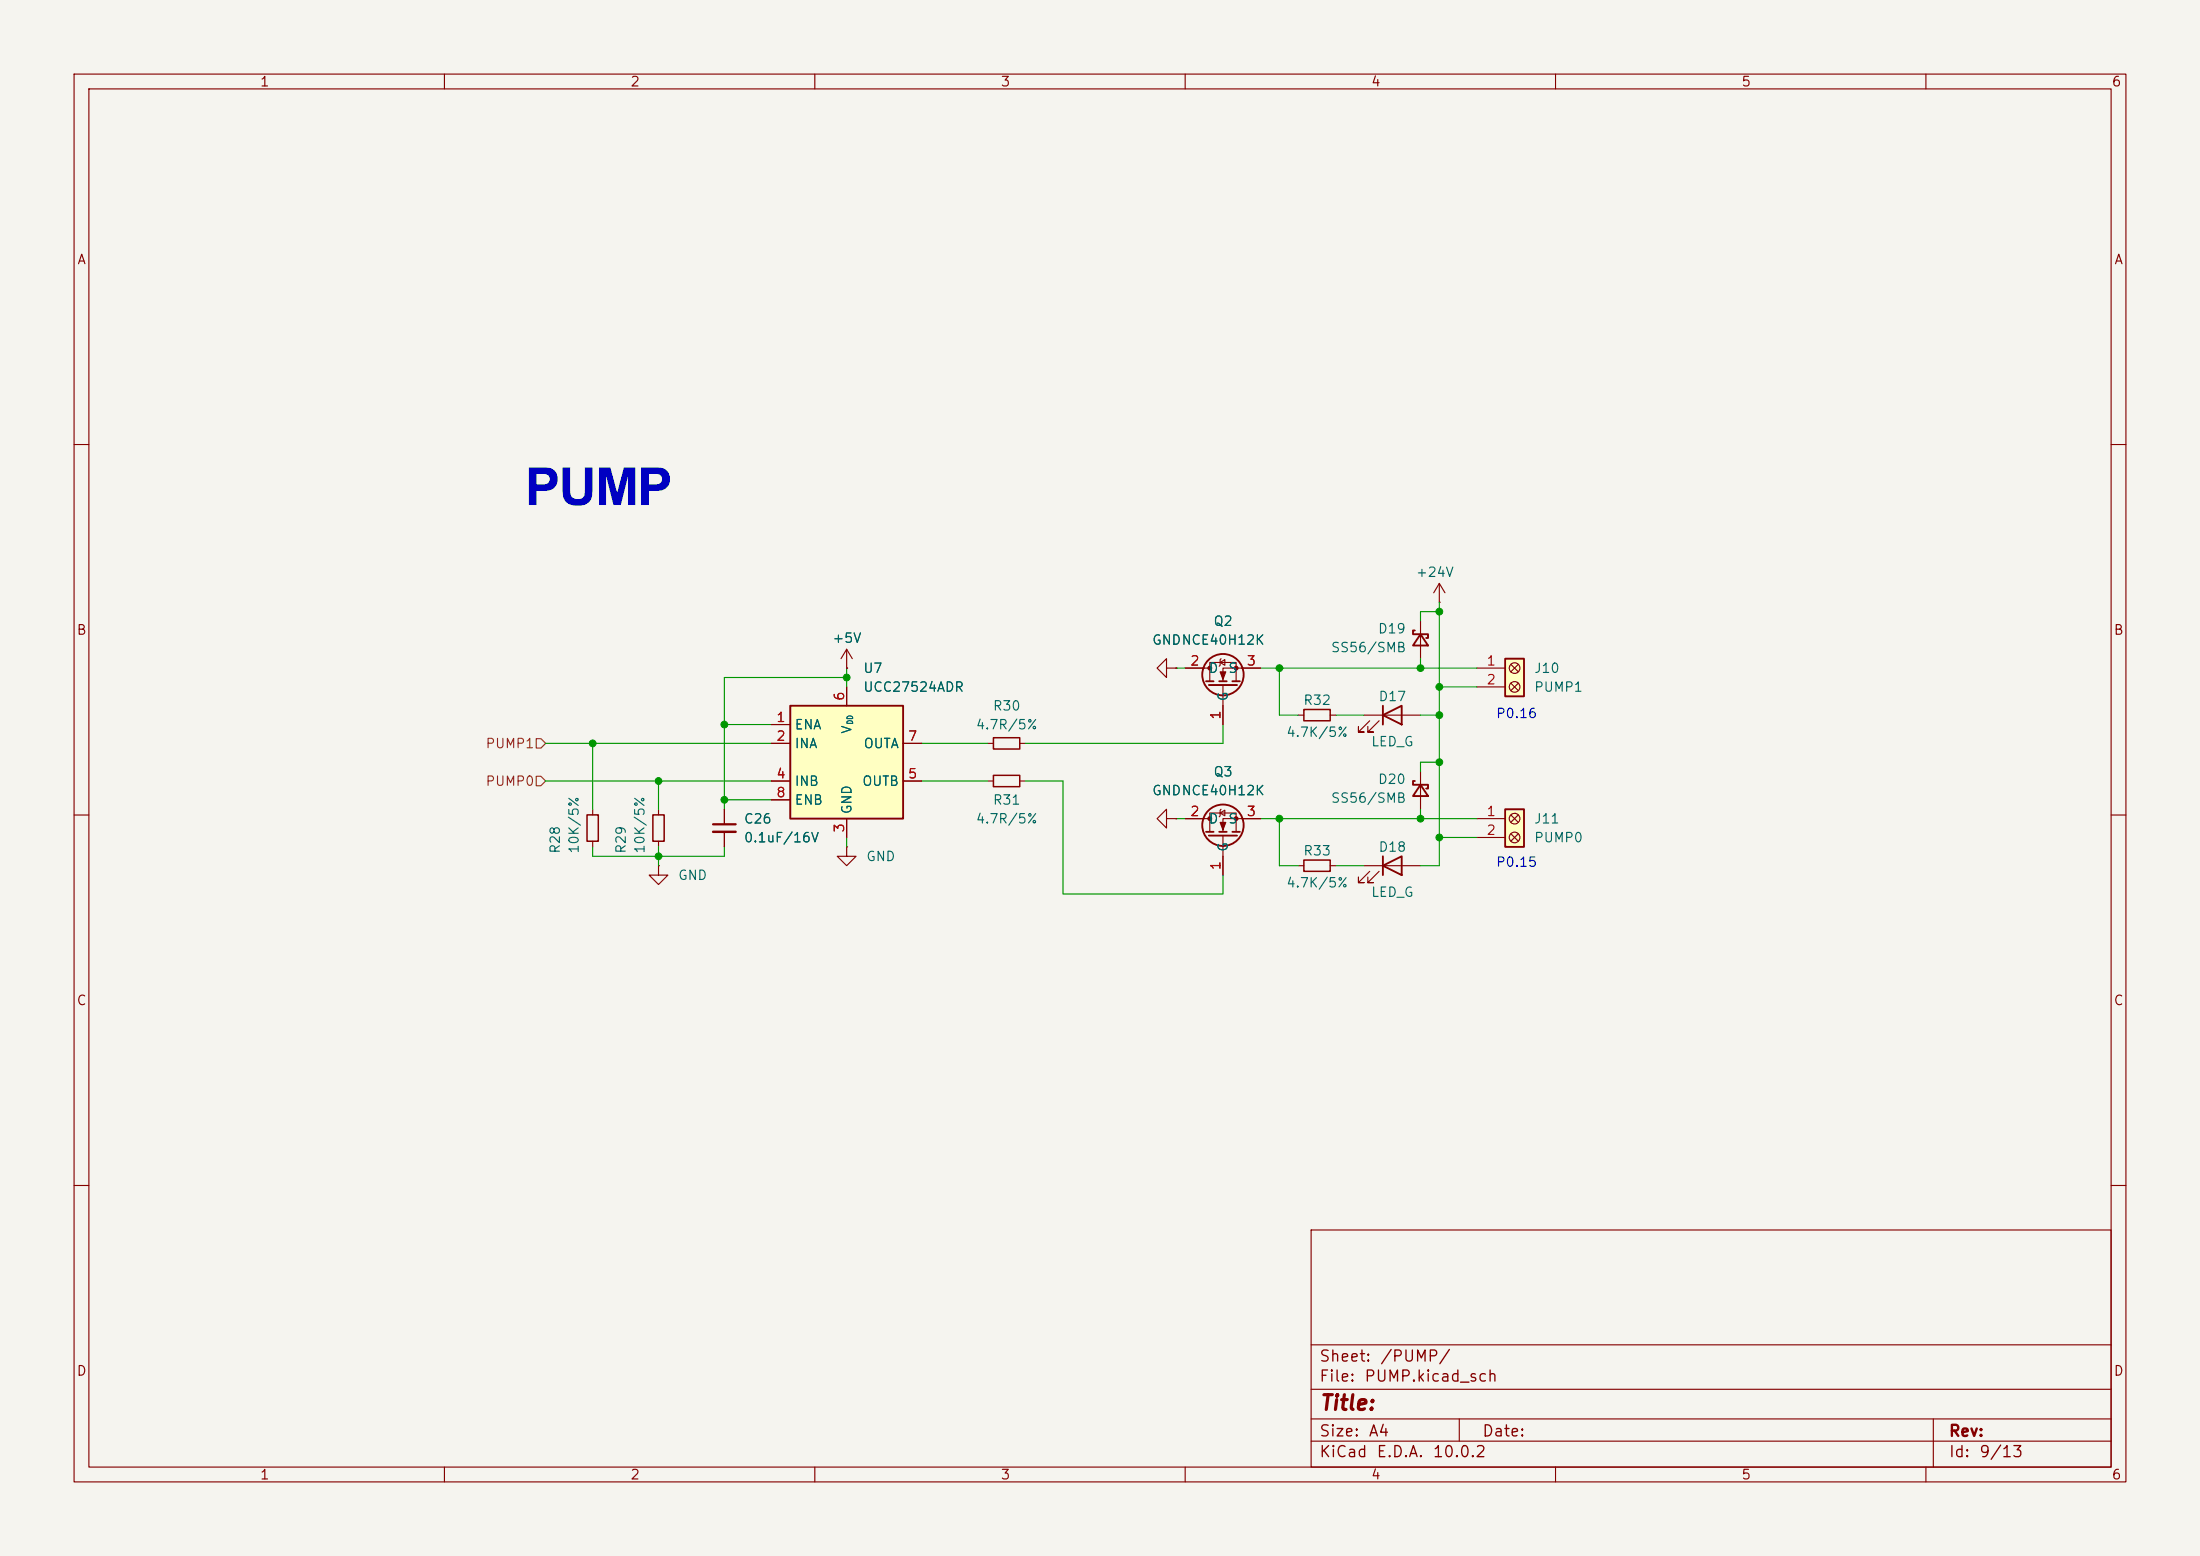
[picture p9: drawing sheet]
<svg xmlns="http://www.w3.org/2000/svg" width="297mm" height="210mm" viewBox="0 0 297 210" stroke-linecap="round" stroke-linejoin="round" font-family="sans-serif">
<path d="M0 0h297v210h-297z" fill="#f5f4ef" stroke="#f5f4ef" stroke-width=".14"/>
<g fill="none" stroke="#840000" stroke-width=".15">
<path d="M10 10h277v190h-277zM12 12h273v186h-273zM60 10v2M110 10v2M160 10v2M210 10v2M260 10v2M10 60h2M194.3 78.7l.8 1.3M194.3 78.7l-.8 1.3M194.3 78.7v2.6M285 60h2"/>
<path d="M175.3 96.5h.7M179.6 96.5h.7M184.1 96.5h7.7M184.9 97.3l-1.5 1.5h.7h-.7v-.8M186.2 97.3l-1.5 1.5h.7h-.7v-.8M191.8 83.8v5.1M194.3 81.3h.1M10 110h2M88.9 116.8v1.3h-1.3l1.3 1.3 1.3-1.3h-1.3M88.9 116.8h.1M97.8 109.2v2.1M97.8 112.3v2"/>
<path d="M133.3 100.3h.8M133.3 105.4h.8M137.7 100.3h.7M137.7 105.4h.7M157.5 110.5v1.3l-1.3-1.3 1.3-1.3v1.3h1.2M158.7 110.5h.1M160 110.5h3.3M163.3 112.3v-2.6h3.6v2.6M164.7 109.7l.7-.4v.8zM164.8 109.2l-.1 .1v.8l-.1 .1M165.1 112.8v5.3M170.2 110.5h-5.1v1.8"/>
<path d="M191.8 104.1v5.1M285 110h2M10 160h2M177 166h108v32h-108zM285 160h2M60 198v2M110 198v2M160 198v2M177 194.5h108M177 191.5h108M177 187.5h108M177 181.5h108"/>
<path d="M197 191.5v3M210 198v2M260 198v2M261 191.5v6.5"/>
</g>
<path d="M96.3 111.3h3" fill="none" stroke="#840000" stroke-width=".3"/>
<path d="M96.3 112.3h3" fill="none" stroke="#840000" stroke-width=".33"/>
<path d="M134.1 99.6h3.6v1.5h-3.6zM176 95.8h3.6v1.5h-3.6zM134.1 104.6h3.6v1.6h-3.6z" fill="none" stroke="#840000" stroke-width=".2"/>
<g fill="none" stroke="#840000" stroke-width=".25">
<path d="M186.7 96.5l2.5-1.2v2.5zM186.7 95.3v2.5M191 85.1h-.2v.5h2v.5h-.3M191.8 85.6l1 1.5h-2zM162.8 112.3h1M163.2 112.8h3.8M164.6 112.3h1M166.4 112.3h1M191 105.4h-.2v.5h2v.5h-.3M191.8 105.9l1 1.5h-2z"/>
<circle cx="165.1" cy="111.4" r="2.79"/>
</g>
<g fill="#840000" stroke="#840000" stroke-width=".15">
<path d="M164.7 111h.8l-.4 1z"/>
<circle cx="163.3" cy="110.5" r=".25"/>
<circle cx="166.9" cy="110.5" r=".25"/>
</g>
<path d="M203.2 88.9h2.5v5.1h-2.5z" fill="#ffffc2"/>
<g fill="none" stroke="#840000" stroke-width=".15">
<path d="M160 90.2h3.3M163.3 91.9v-2.5h3.6v2.5M164.7 89.4l.7-.4v.8zM164.8 88.9l-.1 .1v.8l-.1 .1M165.1 92.5v5.3M170.2 90.2h-5.1v1.7M199.4 90.2h3.8M199.4 92.7h3.8M204 89.7l1 1M204 92.2l1 1M205 89.7l-1 1M205 92.2l-1 1"/>
<path d="M114.3 114.3v1.3h-1.3l1.3 1.2 1.3-1.2h-1.3M114.3 114.3h.1M184.1 116.8h7.7M184.9 117.6l-1.5 1.5h.7h-.7v-.7M186.2 117.6l-1.5 1.5h.7h-.7v-.7"/>
<circle cx="204.5" cy="92.7" r=".72"/>
<circle cx="204.5" cy="90.2" r=".72"/>
</g>
<g fill="none" stroke="#840000" stroke-width=".25">
<path d="M162.8 91.9h1M163.2 92.5h3.8M164.6 91.9h1M166.4 91.9h1M203.2 88.9h2.5v5.1h-2.5zM186.7 116.8l2.5-1.2v2.5zM186.7 115.6v2.5"/>
<circle cx="165.1" cy="91.1" r="2.79"/>
</g>
<g fill="#840000" stroke="#840000" stroke-width=".15">
<path d="M164.7 90.7h.8l-.4 1z"/>
<circle cx="163.3" cy="90.2" r=".25"/>
<circle cx="166.9" cy="90.2" r=".25"/>
</g>
<path d="M106.7 95.3h15.2v15.2h-15.2z" fill="#ffffc2"/>
<path d="M106.7 95.3h15.2v15.2h-15.2z" fill="none" stroke="#840000" stroke-width=".25"/>
<path d="M104.1 97.8h2.6M114.3 92.7v2.6M157.5 90.2v1.2l-1.3-1.2 1.3-1.3v1.3h1.2M158.7 90.2h.1M104.1 100.3h2.6M104.1 105.4h2.6M104.1 108h2.6M114.3 110.5v2.5M121.9 100.3h2.6M121.9 105.4h2.6" fill="none" stroke="#840000" stroke-width=".15"/>
<path d="M203.2 109.2h2.5v5.1h-2.5z" fill="#ffffc2"/>
<g fill="none" stroke="#840000" stroke-width=".15">
<path d="M104.1 97.8h2.6M114.3 90.2h.1M114.3 87.6l.8 1.3M114.3 87.6l-.8 1.3M114.3 87.6v2.6M114.3 92.7v2.6M158.7 90.2h.1M160 90.2h2.6M165.1 95.3v2.5M167.6 90.2h2.6M80 109.2v.8M80 113.5v.8"/>
<path d="M88.9 109.2v.8M88.9 113.5v.8M97.8 109.2v2.1M97.8 112.3v2M104.1 100.3h2.6M104.1 105.4h2.6M104.1 108h2.6M114.3 110.5v2.5M121.9 100.3h2.6M121.9 105.4h2.6M158.7 110.5h.1M160 110.5h2.6"/>
<path d="M165.1 115.6v2.5M167.6 110.5h2.6M175.3 116.8h.7M179.6 116.8h.7M199.4 110.5h3.8M199.4 113h3.8M204 110l1 1M204 112.5l1 1M205 110l-1 1M205 112.5l-1 1"/>
<circle cx="204.5" cy="110.5" r=".72"/>
<circle cx="204.5" cy="113" r=".72"/>
</g>
<path d="M203.2 109.2h2.5v5.1h-2.5z" fill="none" stroke="#840000" stroke-width=".25"/>
<path d="M79.2 110h1.6v3.5h-1.6zM88.1 110h1.6v3.5h-1.6zM176 116.1h3.6v1.5h-3.6z" fill="none" stroke="#840000" stroke-width=".2"/>
<path d="M72.4 99.7h.6l.7 .6-.7 .7h-.6zM72.4 104.8h.6l.7 .6-.7 .6h-.6z" fill="none" stroke="#725600" stroke-width=".15"/>
<g fill="none" stroke="#009600" stroke-width=".15">
<path d="M97.8 97.8h6.3M114.3 91.4h-16.5v17.8M114.3 90.2v2.5M158.7 90.2h1.3M165.1 97.8v2.5h-26.7M170.2 90.2h29.2M172.7 90.2v6.3h2.6M180.3 96.5h3.8M191.8 88.9v1.3M191.8 96.5h2.5M194.3 81.3v35.5h-2.5M194.3 82.6h-2.5v1.2"/>
<path d="M194.3 92.7h5.1M73.7 105.4h30.4M73.7 100.3h30.4M80 114.3v1.3h17.8v-1.3M80 100.3v8.9M88.9 105.4v3.8M88.9 114.3v2.5M97.8 108h6.3M114.3 113v1.3M124.5 105.4h8.8M124.5 100.3h8.8M138.4 105.4h5.1v15.3h21.6v-2.6"/>
<path d="M158.7 110.5h1.3M170.2 110.5h29.2M172.7 110.5v6.3h2.6M180.3 116.8h3.8M191.8 109.2v1.3M194.3 102.9h-2.5v1.2M194.3 113h5.1"/>
</g>
<g fill="#009600" stroke="#009600" stroke-width=".14">
<circle cx="194.3" cy="102.9" r=".46"/>
<circle cx="194.3" cy="96.5" r=".46"/>
<circle cx="191.8" cy="90.2" r=".46"/>
<circle cx="194.3" cy="92.7" r=".46"/>
<circle cx="194.3" cy="113" r=".46"/>
<circle cx="194.3" cy="82.6" r=".46"/>
<circle cx="80" cy="100.3" r=".46"/>
<circle cx="88.9" cy="115.6" r=".46"/>
<circle cx="88.9" cy="105.4" r=".46"/>
<circle cx="97.8" cy="108" r=".46"/>
<circle cx="97.8" cy="97.8" r=".46"/>
<circle cx="114.3" cy="91.4" r=".46"/>
<circle cx="172.7" cy="90.2" r=".46"/>
<circle cx="191.8" cy="110.5" r=".46"/>
<circle cx="172.7" cy="110.5" r=".46"/>
</g>
<text font-size="7.1" fill="#0000c2" x="70.9" y="68.2">PUMP</text>
<text font-size="2" fill="#840000" x="178" y="190.8">Title:</text>
<g font-size="1.5" fill="#840000">
<text x="178" y="184.2">Sheet:</text>
<text x="186.2" y="184.2">/PUMP/</text>
<text x="178" y="186.9">File:</text>
<text x="184.1" y="186.9">PUMP.kicad_sch</text>
<text x="178" y="197.1">KiCad</text>
<text x="178" y="194.3">Size:</text>
<text x="184.7" y="194.3">A4</text>
<text x="185.7" y="197.1">E.D.A.</text>
<text x="193.3" y="197.1">10.0.2</text>
<text x="200" y="194.3">Date:</text>
<text x="263" y="194.3">Rev:</text>
<text x="263" y="197.1">Id:</text>
<text x="267.1" y="197.1">9/13</text>
</g>
<g font-size="1.3" fill="#840000">
<text x="35" y="12">1</text>
<text x="85" y="12">2</text>
<text x="135" y="12">3</text>
<text x="185" y="12">4</text>
<text x="235" y="12">5</text>
<text x="285" y="12">6</text>
<text x="10.3" y="36">A</text>
<text x="285.3" y="36">A</text>
<text x="10.3" y="86">B</text>
<text x="285.3" y="86">B</text>
<text x="10.3" y="136">C</text>
<text x="285.3" y="136">C</text>
<text x="10.3" y="186">D</text>
<text x="285.3" y="186">D</text>
<text x="35" y="200">1</text>
<text x="85" y="200">2</text>
<text x="135" y="200">3</text>
<text x="185" y="200">4</text>
<text x="235" y="200">5</text>
<text x="285" y="200">6</text>
</g>
<g font-size="1.3" fill="#006464">
<text x="191" y="78.2">+24V</text>
<text x="112.3" y="87.1">+5V</text>
<text x="155.4" y="87.3">GNDNCE40H12K</text>
<text x="163.7" y="84.8">Q2</text>
<text x="179.6" y="88.3">SS56/SMB</text>
<text x="185.9" y="85.8">D19</text>
<text x="116.5" y="91.1">U7</text>
<text x="116.5" y="93.7">UCC27524ADR</text>
<text x="163.1" y="91.1">D</text>
<text x="165.7" y="91.1">S</text>
<text x="166.1" y="94.7" transform="rotate(-90 166.1 94.7)">G</text>
<text x="175.9" y="95.5">R32</text>
<text x="186" y="95">D17</text>
<text x="207" y="91.1">J10</text>
<text x="207" y="93.7">PUMP1</text>
<text x="107.2" y="98.8">ENA</text>
<text x="107.2" y="101.3">INA</text>
<text x="115.3" y="99.1" transform="rotate(-90 115.3 99.1)">V</text>
<text x="116.5" y="101.3">OUTA</text>
<text x="131.6" y="98.8">4.7R/5%</text>
<text x="133.9" y="96.2">R30</text>
<text x="173.6" y="99.8">4.7K/5%</text>
<text x="185" y="101">LED_G</text>
<text x="107.2" y="106.4">INB</text>
<text x="116.3" y="106.4">OUTB</text>
<text x="155.4" y="107.7">GNDNCE40H12K</text>
<text x="163.7" y="105.1">Q3</text>
<text x="185.9" y="106.1">D20</text>
<text x="100.3" y="111.5">C26</text>
<text x="107.2" y="108.9">ENB</text>
<text x="115.3" y="110" transform="rotate(-90 115.3 110)">GND</text>
<text x="131.6" y="111.5">4.7R/5%</text>
<text x="133.9" y="108.9">R31</text>
<text x="163.1" y="111.5">D</text>
<text x="165.7" y="111.5">S</text>
<text x="179.6" y="108.7">SS56/SMB</text>
<text x="207" y="111.5">J11</text>
<text x="75.9" y="115.3" transform="rotate(-90 75.9 115.3)">R28</text>
<text x="78.4" y="115.3" transform="rotate(-90 78.4 115.3)">10K/5%</text>
<text x="84.8" y="115.3" transform="rotate(-90 84.8 115.3)">R29</text>
<text x="87.3" y="115.3" transform="rotate(-90 87.3 115.3)">10K/5%</text>
<text x="91.4" y="119.1">GND</text>
<text x="100.3" y="114">0.1uF/16V</text>
<text x="116.8" y="116.5">GND</text>
<text x="166.1" y="115.1" transform="rotate(-90 166.1 115.1)">G</text>
<text x="175.9" y="115.8">R33</text>
<text x="186" y="115.3">D18</text>
<text x="207" y="114">PUMP0</text>
<text x="173.6" y="120.1">4.7K/5%</text>
<text x="185" y="121.4">LED_G</text>
</g>
<g font-size="1.3" fill="#a90000">
<text x="114.3" y="94.7" transform="rotate(-90 114.3 94.7)">6</text>
<text x="160.6" y="90.1">2</text>
<text x="168.2" y="90.1">3</text>
<text x="200.6" y="90.1">1</text>
<text x="200.6" y="92.7">2</text>
<text x="104.7" y="97.8">1</text>
<text x="104.7" y="100.3">2</text>
<text x="122.5" y="100.3">7</text>
<text x="165.1" y="97.2" transform="rotate(-90 165.1 97.2)">1</text>
<text x="104.7" y="105.4">4</text>
<text x="104.7" y="107.9">8</text>
<text x="122.5" y="105.4">5</text>
<text x="114.3" y="112.5" transform="rotate(-90 114.3 112.5)">3</text>
<text x="160.6" y="110.5">2</text>
<text x="168.2" y="110.5">3</text>
<text x="200.6" y="110.5">1</text>
<text x="200.6" y="113">2</text>
<text x="165.1" y="117.5" transform="rotate(-90 165.1 117.5)">1</text>
</g>
<g font-size="1.3" fill="#725600">
<text x="65.5" y="101.3">PUMP1</text>
<text x="65.5" y="106.4">PUMP0</text>
</g>
<g font-size="1.3" fill="#0000c2">
<text x="201.9" y="97.2">P0.16</text>
<text x="201.9" y="117.3">P0.15</text>
</g>
<text font-size=".8" fill="#006464" x="115.3" y="97.8" transform="rotate(-90 115.3 97.8)">DD</text>
</svg>
